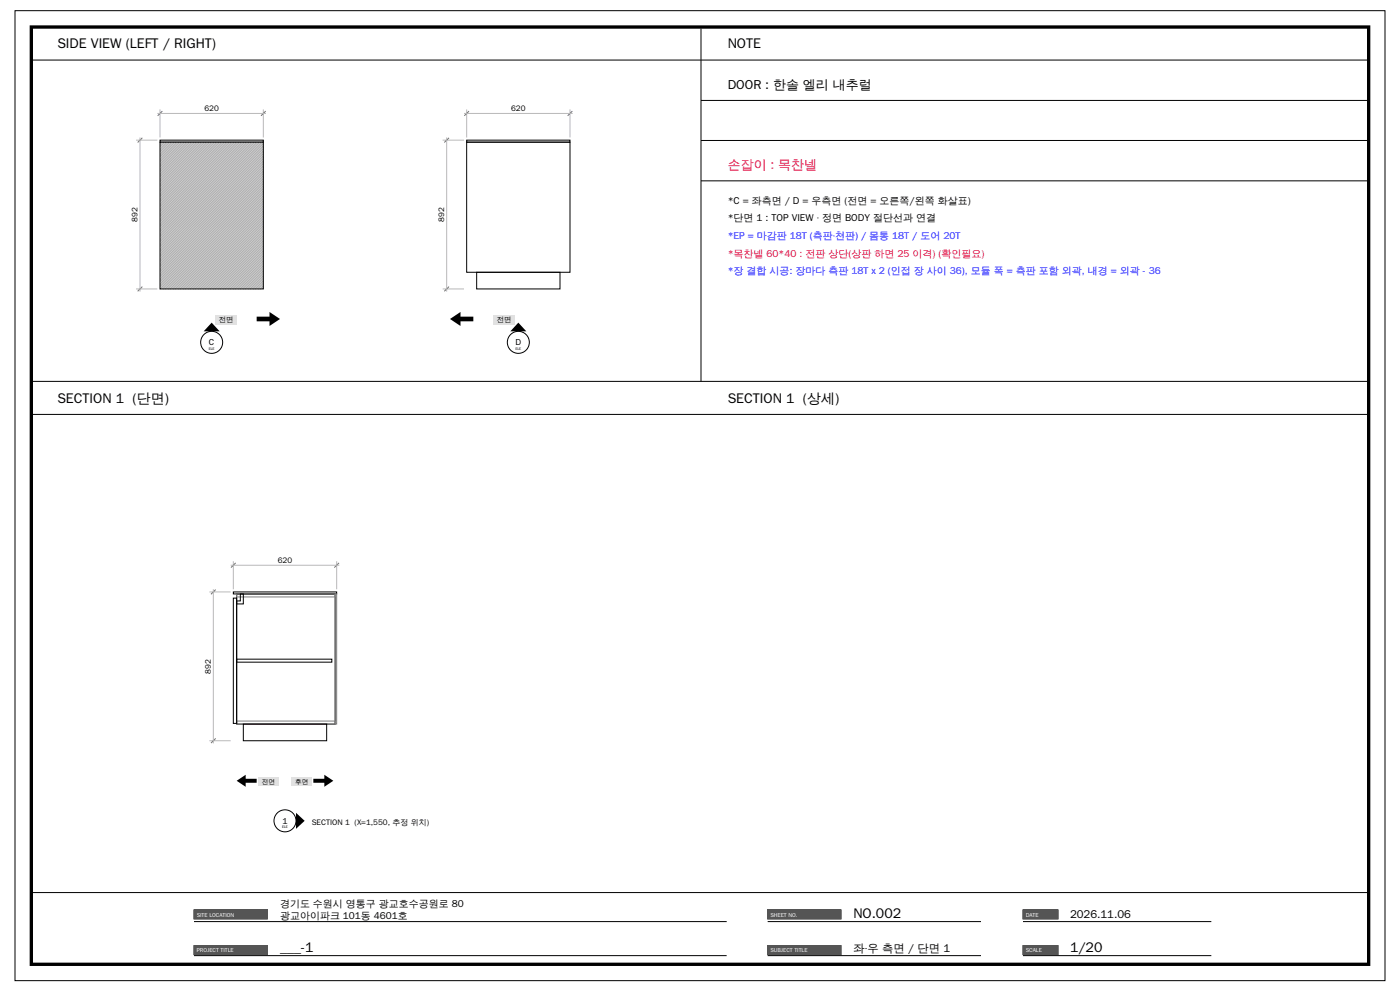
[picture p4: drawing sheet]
<svg xmlns="http://www.w3.org/2000/svg" width="420mm" height="297mm" viewBox="0 0 420 297" stroke-linecap="round" stroke-linejoin="round" font-family="sans-serif">
<path d="M4.5 3.2h411v290.7h-411zM9.4 18h401.2M210.3 8.6v105.7M210.3 30.1h200.3M210.3 42.1h200.3M210.3 54.2h200.3M9.4 114.3h401.2M9.4 124.2h401.2M9.4 267.5h401.2M58.2 272.7h22v2.7h-22z" fill="none" stroke="#000" stroke-width=".3"/>
<path d="M9.4 8.1h401.2v280.9h-401.2z" fill="none" stroke="#000" stroke-width="1" stroke-linecap="butt"/>
<path d="M58.2 272.7h22v2.7h-22z" fill-rule="evenodd" fill="#555"/>
<path d="M58.2 276.2h159.8M58.2 283.4h22v2.7h-22z" fill="none" stroke="#000" stroke-width=".3"/>
<path d="M58.2 283.4h22v2.7h-22z" fill-rule="evenodd" fill="#555"/>
<path d="M230.3 272.7h22v2.7h-22zM58.2 286.4h159.8" fill="none" stroke="#000" stroke-width=".3"/>
<path d="M230.3 272.7h22v2.7h-22z" fill-rule="evenodd" fill="#555"/>
<path d="M230.3 276.2h64M230.3 283.4h22v2.7h-22z" fill="none" stroke="#000" stroke-width=".3"/>
<path d="M230.3 283.4h22v2.7h-22z" fill-rule="evenodd" fill="#555"/>
<path d="M306.9 272.7h10.5v2.7h-10.5zM230.3 286.4h64" fill="none" stroke="#000" stroke-width=".3"/>
<path d="M306.9 272.7h10.5v2.7h-10.5z" fill-rule="evenodd" fill="#555"/>
<path d="M306.9 276.2h56.5M306.9 283.4h10.5v2.7h-10.5z" fill="none" stroke="#000" stroke-width=".3"/>
<path d="M306.9 283.4h10.5v2.7h-10.5z" fill-rule="evenodd" fill="#555"/>
<g fill="none" stroke="#000" stroke-width=".3">
<path d="M48 42h31v.6h-31zM48 42.6h31v44h-31zM306.9 286.4h56.5"/>
<circle cx="63.5" cy="102.6" r="3.3"/>
</g>
<g fill="none" stroke="#aaa" stroke-width=".3">
<path d="M48.5 42.6l-.5 .5M49 42.6l-1 1M49.5 42.6l-1.5 1.5M50 42.6l-2 2M50.5 42.6l-2.5 2.5M51 42.6l-3 3M51.5 42.6l-3.5 3.5M52 42.6l-4 4M52.5 42.6l-4.5 4.5M53 42.6l-5 5M53.5 42.6l-5.5 5.5M54 42.6l-6 6"/>
<path d="M54.5 42.6l-6.5 6.5M55 42.6l-7 7M55.5 42.6l-7.5 7.5M56 42.6l-8 8M56.5 42.6l-8.5 8.5M57 42.6l-9 9M57.5 42.6l-9.5 9.5M58 42.6l-10 10M58.5 42.6l-10.5 10.5M59 42.6l-11 11M59.5 42.6l-11.5 11.5M60 42.6l-12 12"/>
<path d="M60.5 42.6l-12.5 12.5M61 42.6l-13 13M61.5 42.6l-13.5 13.5M62 42.6l-14 14M62.5 42.6l-14.5 14.5M63 42.6l-15 15M63.5 42.6l-15.5 15.5M64 42.6l-16 16M64.5 42.6l-16.5 16.5M65 42.6l-17 17M65.5 42.6l-17.5 17.5M66 42.6l-18 18"/>
<path d="M66.5 42.6l-18.5 18.5M67 42.6l-19 19M67.5 42.6l-19.5 19.5M68 42.6l-20 20M68.5 42.6l-20.5 20.5M69 42.6l-21 21M69.5 42.6l-21.5 21.5M70 42.6l-22 22M70.5 42.6l-22.5 22.5M71 42.6l-23 23M71.5 42.6l-23.5 23.5M72 42.6l-24 24"/>
<path d="M72.5 42.6l-24.5 24.5M73 42.6l-25 25M73.5 42.6l-25.5 25.5M74 42.6l-26 26M74.5 42.6l-26.5 26.5M75 42.6l-27 27M75.5 42.6l-27.5 27.5M76 42.6l-28 28M76.5 42.6l-28.5 28.5M77 42.6l-29 29M77.5 42.6l-29.5 29.5M78 42.6l-30 30"/>
<path d="M78.5 42.6l-30.5 30.5M79 42.6l-31 31M79 43.1l-31 31M79 43.6l-31 31M79 44.1l-31 31M79 44.6l-31 31M79 45.1l-31 31M79 45.6l-31 31M79 46.1l-31 31M79 46.6l-31 31M79 47.1l-31 31M79 47.6l-31 31"/>
<path d="M79 48.1l-31 31M79 48.6l-31 31M79 49.1l-31 31M79 49.6l-31 31M79 50.1l-31 31M79 50.6l-31 31M79 51.1l-31 31M79 51.6l-31 31M79 52.1l-31 31M79 52.6l-31 31M79 53.1l-31 31M79 53.6l-31 31"/>
<path d="M79 54.1l-31 31M79 54.6l-31 31M79 55.1l-31 31M79 55.6l-31 31M79 56.1l-30.5 30.5M79 56.6l-30 30M79 57.1l-29.5 29.5M79 57.6l-29 29M79 58.1l-28.5 28.5M79 58.6l-28 28M79 59.1l-27.5 27.5M79 59.6l-27 27"/>
<path d="M79 60.1l-26.5 26.5M79 60.6l-26 26M79 61.1l-25.5 25.5M79 61.6l-25 25M79 62.1l-24.5 24.5M79 62.6l-24 24M79 63.1l-23.5 23.5M79 63.6l-23 23M79 64.1l-22.5 22.5M79 64.6l-22 22M79 65.1l-21.5 21.5M79 65.6l-21 21"/>
<path d="M79 66.1l-20.5 20.5M79 66.6l-20 20M79 67.1l-19.5 19.5M79 67.6l-19 19M79 68.1l-18.5 18.5M79 68.6l-18 18M79 69.1l-17.5 17.5M79 69.6l-17 17M79 70.1l-16.5 16.5M79 70.6l-16 16M79 71.1l-15.5 15.5M79 71.6l-15 15"/>
<path d="M79 72.1l-14.5 14.5M79 72.6l-14 14M79 73.1l-13.5 13.5M79 73.6l-13 13M79 74.1l-12.5 12.5M79 74.6l-12 12M79 75.1l-11.5 11.5M79 75.6l-11 11M79 76.1l-10.5 10.5M79 76.6l-10 10M79 77.1l-9.5 9.5M79 77.6l-9 9"/>
<path d="M79 78.1l-8.5 8.5M79 78.6l-8 8M79 79.1l-7.5 7.5M79 79.6l-7 7M79 80.1l-6.5 6.5M79 80.6l-6 6M79 81.1l-5.5 5.5M79 81.6l-5 5M79 82.1l-4.5 4.5M79 82.6l-4 4M79 83.1l-3.5 3.5M79 83.6l-3 3"/>
<path d="M79 84.1l-2.5 2.5M79 84.6l-2 2M79 85.1l-1.5 1.5M79 85.6l-1 1M79 86.1l-.5 .5"/>
</g>
<path d="M47.2 34h32.6M48 32.8v8.4M79 32.8v8.4M40.8 42h6.4M42 41.2v46.2M40.8 86.6h6.4" fill="none" stroke="#b9b9b9" stroke-width=".3"/>
<path d="M48.7 33.3l-1.4 1.4M79.7 33.3l-1.4 1.4M42.7 41.3l-1.4 1.4M42.7 85.9l-1.4 1.4" fill="none" stroke="#6e6e6e" stroke-width=".3"/>
<g fill="#000">
<path d="M63.5 96.7l2.4 2.6h-4.8z"/>
<path d="M77 94.9h3.9v-1.4l3.1 2.1-3.1 2.1v-1.4h-3.9z" fill-rule="evenodd"/>
</g>
<path d="M64.6 94.6h6.4v2.8h-6.4z" fill-rule="evenodd" fill="#e1e1e1"/>
<g fill="none" stroke="#000" stroke-width=".3">
<path d="M140 42h31v.6h-31zM140 42.6h31v39h-31zM143 81.6h25v5h-25z"/>
<circle cx="155.5" cy="102.6" r="3.3"/>
</g>
<path d="M139.2 34h32.6M140 32.8v8.4M171 32.8v8.4M132.8 42h6.4M134 41.2v46.2M132.8 86.6h6.4" fill="none" stroke="#b9b9b9" stroke-width=".3"/>
<path d="M140.7 33.3l-1.4 1.4M171.7 33.3l-1.4 1.4M134.7 41.3l-1.4 1.4M134.7 85.9l-1.4 1.4" fill="none" stroke="#6e6e6e" stroke-width=".3"/>
<g fill="#000">
<path d="M155.5 96.7l2.4 2.6h-4.8z"/>
<path d="M135 95.6l3.1-2.1v1.4h3.9v1.4h-3.9v1.4z" fill-rule="evenodd"/>
</g>
<path d="M148 94.6h6.4v2.8h-6.4z" fill-rule="evenodd" fill="#e1e1e1"/>
<path d="M70 177.4h31v.6h-31zM70 179.3h1v37.5h-1zM71 178h29.5v39h-29.5zM72.1 178h.9v3h-2v-.9h1.1zM71 197.6h28.6v.9h-28.6zM73 217h25v5h-25z" fill="none" stroke="#000" stroke-width=".3"/>
<path d="M71 178h29.5v.9h-29.5zM100.5 178h.5v39h-.5zM71 216.1h29.5v.9h-29.5z" fill="none" stroke="#7d7d7d" stroke-width=".3"/>
<path d="M62.8 177.4h6.4M64 176.6v46.2M69.2 169.4h32.6M70 168.2v8.4M101 168.2v8.4M62.8 222h6.4" fill="none" stroke="#b9b9b9" stroke-width=".3"/>
<path d="M64.7 176.7l-1.4 1.4M70.7 168.7l-1.4 1.4M101.7 168.7l-1.4 1.4M64.7 221.3l-1.4 1.4" fill="none" stroke="#6e6e6e" stroke-width=".3"/>
<path d="M71 234l2.7-1.8v1.2h3.3v1.2h-3.3v1.2z" fill-rule="evenodd" fill="#000"/>
<path d="M77.5 233.1h6v2.5h-6z" fill-rule="evenodd" fill="#e1e1e1"/>
<path d="M94 233.4h3.3v-1.2l2.7 1.8-2.7 1.8v-1.2h-3.3z" fill-rule="evenodd" fill="#000"/>
<path d="M87.5 233.1h6v2.5h-6z" fill-rule="evenodd" fill="#e1e1e1"/>
<circle cx="85.5" cy="246" r="3.3" fill="none" stroke="#000" stroke-width=".3"/>
<path d="M88.8 243.6l2.6 2.4-2.6 2.4z" fill="#000"/>
<g font-size="4.2">
<text x="17.2" y="14.5">SIDE VIEW (LEFT / RIGHT)</text>
<text x="218.3" y="14.5">NOTE</text>
<text x="17.2" y="120.8">SECTION 1 (단면)</text>
<text x="218.3" y="120.8">SECTION 1 (상세)</text>
<text x="256" y="275">NO.002</text>
<text x="84" y="285.2">___-1</text>
<text x="321" y="285.2">1/20</text>
</g>
<text font-size="3.9" x="218.3" y="26.6">DOOR : 한솔 엘리 내추럴</text>
<text font-size="3.9" fill="#de0038" x="218.3" y="50.6">손잡이 : 목찬넬</text>
<g font-size="3.4">
<text x="321" y="275">2026.11.06</text>
<text x="256" y="285.2">좌·우 측면 / 단면 1</text>
</g>
<g font-size="3">
<text x="218.3" y="61">*C = 좌측면 / D = 우측면 (전면 = 오른쪽/왼쪽 화살표)</text>
<text x="218.3" y="66.3">*단면 1 : TOP VIEW · 정면 BODY 절단선과 연결</text>
<text x="84" y="271.9">경기도 수원시 영통구 광교호수공원로 80</text>
<text x="84" y="275.3">광교아이파크 101동 4601호</text>
</g>
<g font-size="3" fill="#00f">
<text x="218.3" y="71.6">*EP = 마감판 18T (측판·천판) / 몸통 18T / 도어 20T</text>
<text x="218.3" y="82.2">*장 결합 시공: 장마다 측판 18T x 2 (인접 장 사이 36), 모듈 폭 = 측판 포함 외곽, 내경 = 외곽 - 36</text>
</g>
<text font-size="3" fill="#de0038" x="218.3" y="76.9">*목찬넬 60*40 : 전판 상단(상판 하면 25 이격) (확인필요)</text>
<g font-size="2.6">
<text x="62.7" y="103.5">C</text>
<text x="154.6" y="103.5">D</text>
<text x="84.7" y="246.9">1</text>
</g>
<g font-size="2.4">
<text x="61.3" y="33.2">620</text>
<text x="153.3" y="33.2">620</text>
<text x="41.2" y="66.5" transform="rotate(-90 41.2 66.5)">892</text>
<text x="133.2" y="66.5" transform="rotate(-90 133.2 66.5)">892</text>
<text x="83.3" y="168.6">620</text>
<text x="63.2" y="201.9" transform="rotate(-90 63.2 201.9)">892</text>
<text x="93.5" y="247.2">SECTION 1 (X=1,550, 추정 위치)</text>
</g>
<g font-size="2.2">
<text x="65.6" y="96.6">전면</text>
<text x="149" y="96.6">전면</text>
</g>
<g font-size="2">
<text x="78.5" y="234.9">전면</text>
<text x="88.5" y="234.9">후면</text>
</g>
<g font-size="1.7" fill="#fff">
<text x="59" y="274.8">SITE LOCATION</text>
<text x="231.1" y="274.8">SHEET NO.</text>
<text x="307.7" y="274.8">DATE</text>
<text x="59" y="285.5">PROJECT TITLE</text>
<text x="231.1" y="285.5">SUBJECT TITLE</text>
<text x="307.7" y="285.5">SCALE</text>
</g>
<g font-size="1.1">
<text x="62.6" y="104.8">ELE</text>
<text x="154.6" y="104.8">ELE</text>
<text x="84.6" y="248.2">ELE</text>
</g>
</svg>
